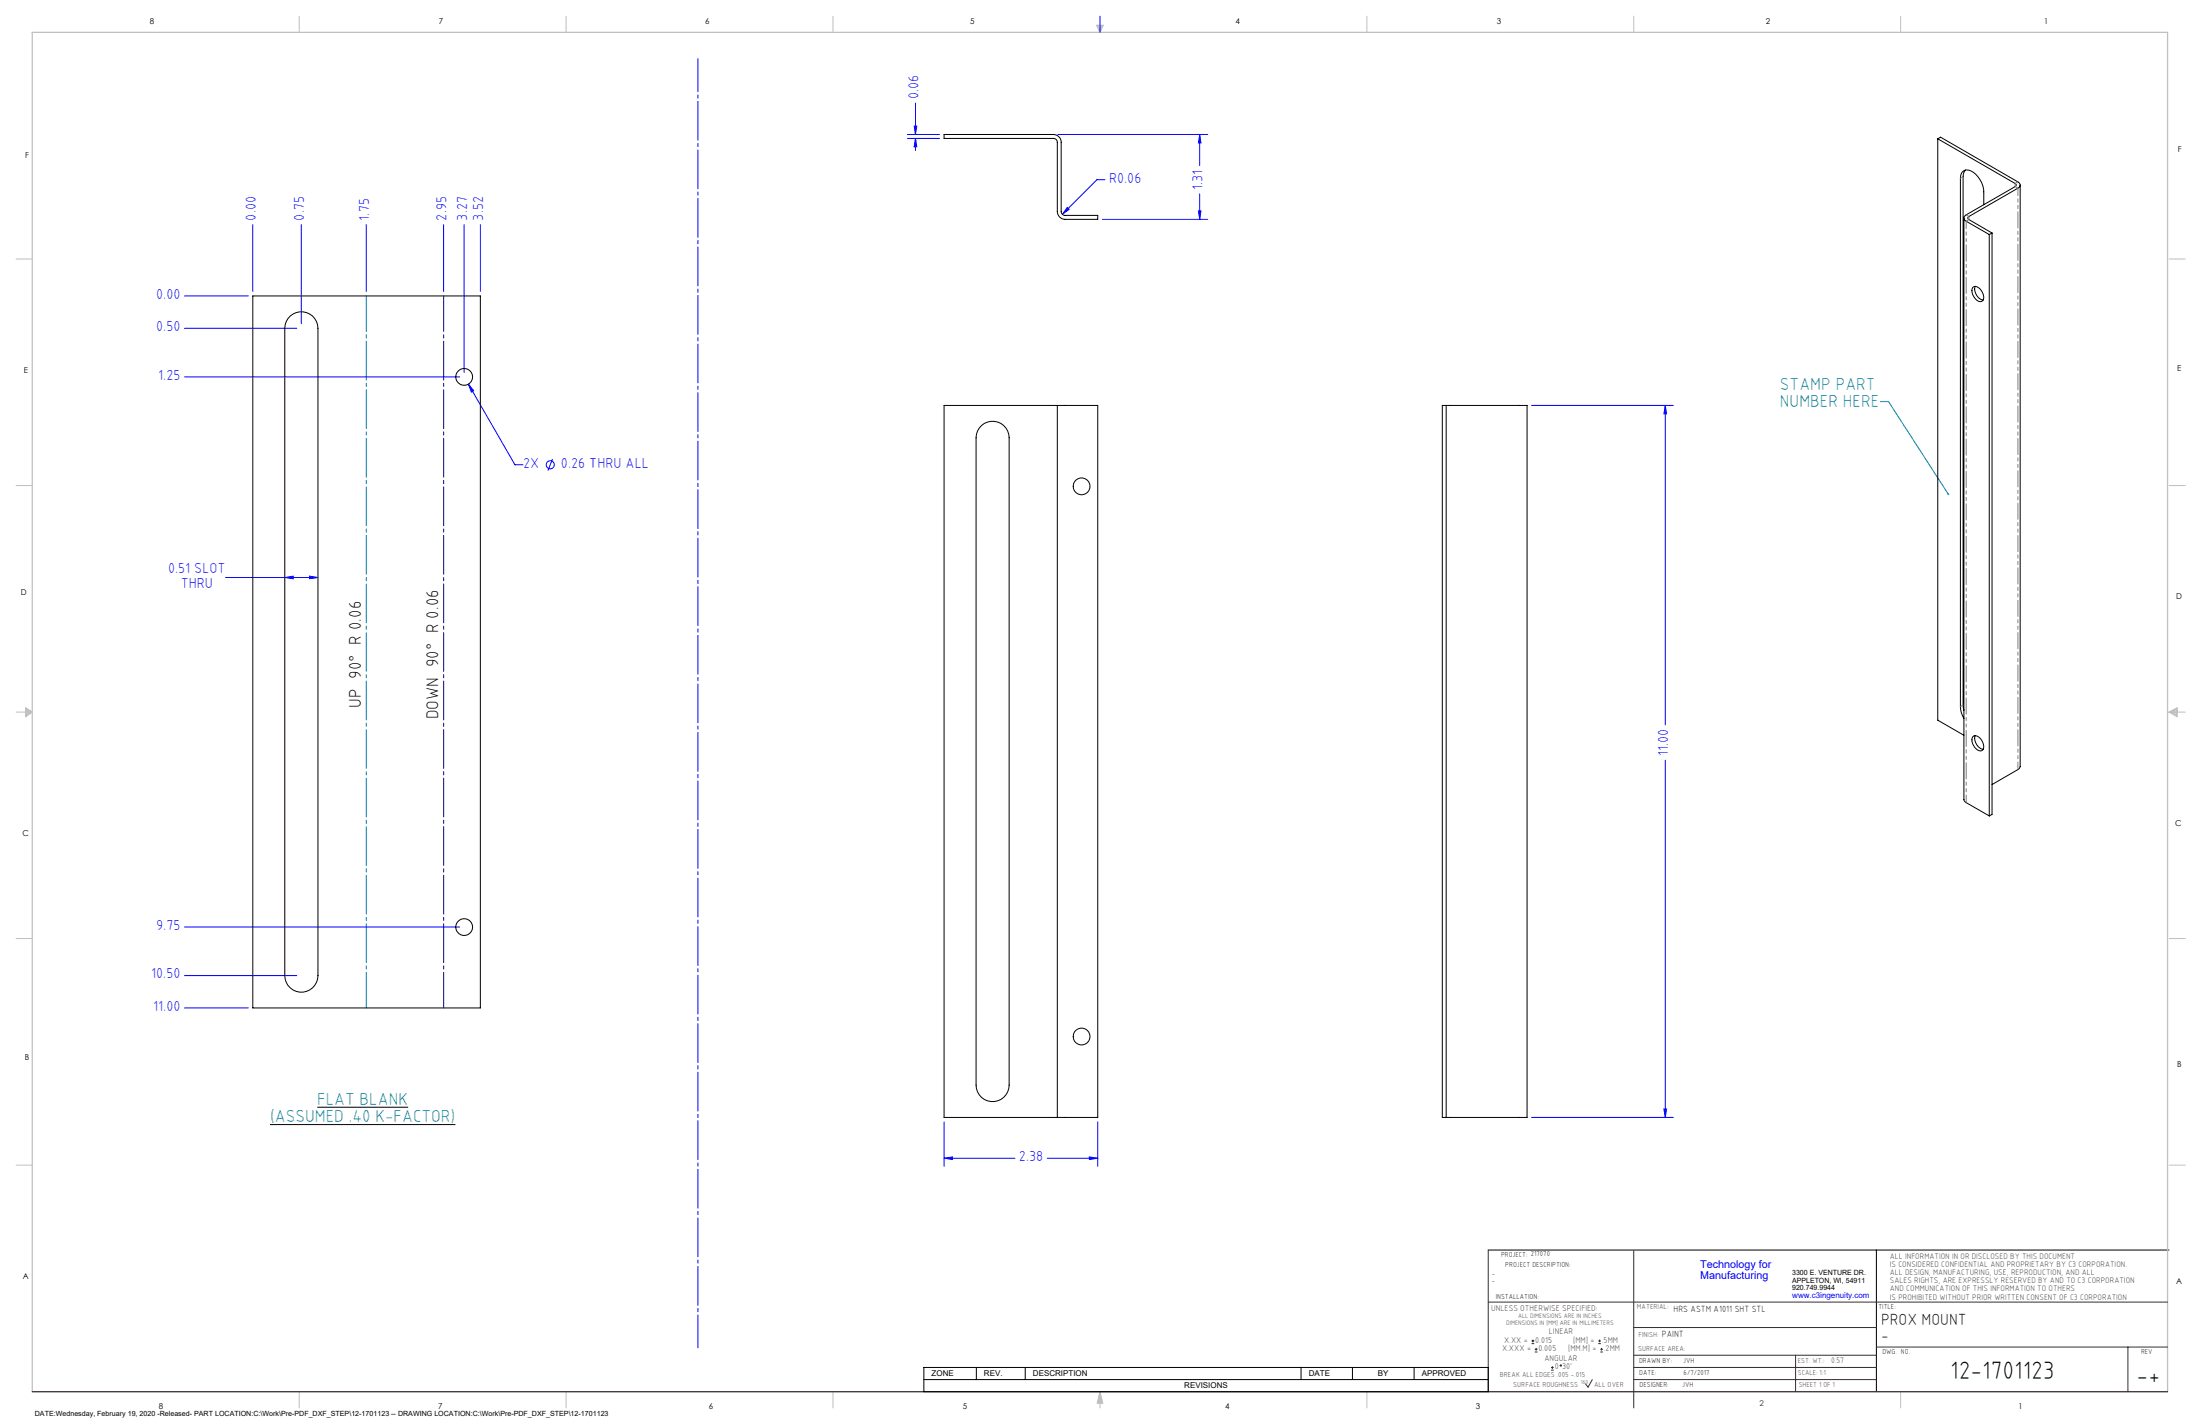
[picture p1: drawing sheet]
<svg xmlns="http://www.w3.org/2000/svg" width="864mm" height="559mm" viewBox="0 0 864 559" stroke-linecap="round" stroke-linejoin="round" font-family="sans-serif">
<path d="M124.5 434.5h35.7M106 441.3h72.8M584.2 490.5h267.3M736.6 490.5v55.6M362.7 536.6h221.5v9.5h-221.5zM383.3 536.6v4.8M402.4 536.6v4.8M510.7 536.6v4.8M530.9 536.6v4.8M555.1 536.6v4.8M362.7 541.4h221.5" fill="none" stroke="#000" stroke-width=".39"/>
<g fill="none" stroke="#c0c0c0" stroke-width=".39">
<path d="M117.5 6.4v6.3M222.2 6.4v6.3M327 6.4v6.3M430.4 9.9h2.7l-1.3 2.8zM430.9 9.9l.9 2.8M431.2 9.9l.6 2.8M432.1 9.9l-.3 2.8M432.6 9.9l-.8 2.8M536.6 6.4v6.3M641.3 6.4v6.3M746.1 6.4v6.3M6.3 101.6h6.4"/>
<path d="M851.5 101.6h6.3M6.3 190.5h6.4M851.5 190.5h6.3M6.3 279.4h6.4M10.1 277.7l2.6 1.7-2.6 1.9zM10.1 278.2l2.6 1.2M10.1 278.8l2.6 .6M12.7 279.4l-2.6 1.2M12.7 279.4l-2.6 .5M851.5 279.4h6.3M851.5 279.4l3.1 .5M851.5 279.4l3.1 1.2"/>
<path d="M851.5 279.4l3.1-1.7v3.6zM854.6 278.8l-3.1 .6M854.6 278.2l-3.1 1.2M6.3 368.3h6.4M851.5 368.3h6.3M6.3 457.2h6.4M851.5 457.2h6.3M117.5 546.1v6.4M222.2 546.1v6.4M327 546.1v6.4M431.8 546.1v6.4M431.8 546.1l1.1 4.5h-2.2z"/>
<path d="M431.8 546.1l.6 4.5M431.8 546.1l-.9 4.5M431.8 546.1l-.4 4.5M431.8 546.1l.3 4.5M536.6 546.1v6.4M746.1 546.1v6.4"/>
</g>
<path d="M12.7 546.1v-533.4h838.2v533.4" fill="none" stroke="#c0c0c0" stroke-width=".5"/>
<g fill="none" stroke="#00f" stroke-width=".39">
<path d="M431.8 6.4v6.3M356.2 54.3h12.6M356.2 52.8h12.6M358.8 49.5h1.1l-.5 3.3zM359.4 40.5v12.3M359.4 54.3v4.8M359.4 54.3l.5 3.3h-1.1zM415.3 52.8h58.8M470.9 52.8v12.1M470.9 52.8l.5 3.3h-1zM433.8 70.5h-3.2l-13.6 13.6M470.9 76.1v10"/>
<path d="M99.2 88.2v26.2M118.3 88.2v38.9M143.8 88.2v26.2M174.1 88.2v26.2M182.2 88.2v57.9M188.6 88.2v26.2M419 81.4l.7 .7-2.7 2zM432.7 86.1h41.4M470.4 82.8h1l-.5 3.3zM72.4 116.1h25.1M72.4 128.8h44.1M72.4 147.9h108"/>
<path d="M183.9 150.7l2 2.7-.8 .5zM183.9 150.7l18.2 31.7h3.2M601.2 159.1h55.7M653.7 159.1v125.3M653.7 159.1l.5 3.3h-1zM216.9 180.1l-1.8 4.6M88.5 226.6h36.3M111.8 226.6l3.3-.5v1zM121.5 226.1l3.3 .5-3.3 .5zM653.7 298.3v140.2M72.4 363.8h108M72.4 382.8h44.1"/>
<path d="M72.4 395.5h25.1M601.2 438.5h55.7M653.2 435.2h1l-.5 3.3zM370.6 454.5l3.3-.5v1zM370.6 440.3v17.4M370.6 454.5h27.8M411.1 454.5h19.8M427.6 454l3.3 .5-3.3 .5zM430.9 440.3v17.4"/>
<circle cx="216" cy="182.4" r="1.58"/>
</g>
<path d="M584.2 490.5v55.6M641.3 490.7v61.8M584.2 511h266.7M641.3 520.9h95.3M641.3 531.8h95.3M641.3 536.6h95.3M704.8 531.8v14.3M736.6 528.6h114.3M835.3 528.6v17.5M625.1 541.4l-1.7 2.9-1-1.2M641.3 541.4h95.3" fill="none" stroke="#382c30" stroke-width=".39"/>
<path d="M12.7 546.1h838.2" fill="none" stroke="#382c30" stroke-width=".5"/>
<path d="M738.2 157.6h3.1l23.5 36.4" fill="none" stroke="#008080" stroke-width=".39"/>
<path d="M174.2 116.1v279.4" fill="none" stroke="#0000a0" stroke-width=".39" stroke-dasharray="15.2 1.3 1.3 1.3" stroke-dashoffset="1.3"/>
<path d="M143.8 116.1v279.4" fill="none" stroke="#0080c0" stroke-width=".39" stroke-dasharray="15.2 1.3 1.3 1.3" stroke-dashoffset="1.3"/>
<path d="M274 23v505.9" fill="none" stroke="#00f" stroke-width=".39" stroke-dasharray="15.2 1.3 1.3 1.3" stroke-dashoffset="2.3"/>
<path d="M764.5 193.8l.4-.2 .3 .4-.2 .2-.2-.2 .2 .2-.3 .1z" fill="#008080"/>
<g fill="#00f">
<path d="M183.9 150.7l1.2 3.2 .8-.5zM370.6 454.5l3.3-.5v1zM427.6 454l3.3 .5-3.3 .5zM419 81.4l-2 2.7 2.7-2z"/>
<path d="M111.8 226.6l3.3-.5v1zM121.5 226.1l3.3 .5-3.3 .5z"/>
<path d="M359.4 54.3l.5 3.3h-1.1zM358.8 49.5h1.1l-.5 3.3z"/>
<path d="M470.9 52.8l.5 3.3h-1zM470.4 82.8h1l-.5 3.3zM653.7 159.1l.5 3.3h-1zM653.2 435.2h1l-.5 3.3z"/>
</g>
<g fill="none" stroke="#000" stroke-width=".39">
<path d="M370.6 52.8h42.9a3.1 3.1 0 0 1 3.1 3v27.2a1.51 1.51 0 0 0 1.5 1.5h12.8v1.6h-12.8a3.1 3.1 0 0 1-3.1-3.1v-27.2a1.51 1.51 0 0 0-1.5-1.5h-42.9zM760.7 54.5l1.1-.7 30.3 17.6a1.31 1.31 0 0 1 .9 1.2 1.31 1.31 0 0 1-.9 1.3l-19.2 11a.64 .64 0 0 0-.5 .7 .64 .64 0 0 0 .5 .6l9.1 5.2M760.7 54.5l30.3 17.5a.66 .66 0 0 1 .5 .6 .66 .66 0 0 1-.5 .6l-19.2 11.1a1.33 1.33 0 0 0-.9 1.3 1.33 1.33 0 0 0 .9 1.2l9.1 5.2M760.7 54.5v228.1l10.2 5.9M771.5 66.7l-.8 1.6-.1 1v207.5l.3 2M793 72.6v228.1l-.9 1.3-10.1 5.9M770.9 85.6v228.1l.2 .7 .7 .6 9.1 5.2M778.7 80.3a14 14 0 0 0-1.5-9.9 6.8 6.8 0 0 0-5.4-3.7 2.79 2.79 0 0 0-2.3 3.3v207.4a9.2 9.2 0 0 0 1.4 4.5M780.9 92v228.2M782 91.4l-1.1 .6M782 91.4v228.2l-1.1 .6M99.2 116.1h89.4v279.4h-89.4z"/>
<path d="M774.4 112.8a2.44 2.44 0 0 1 3.5 1.4 2.84 2.84 0 0 1 0 4.1 4.1 4.1 0 0 1-3.8-5zM775.4 112.4a4.4 4.4 0 0 0 3.1 5.4M113.9 124a6.5 6.5 0 0 1 7-1.1 6.5 6.5 0 0 1 3.9 5.9v254a6.5 6.5 0 0 1-6.5 6.6 6.5 6.5 0 0 1-6.5-6.6v-254a6.5 6.5 0 0 1 2.1-4.8zM415 159.1h15.9v279.4h-15.9M415 159.1h-44.4v279.4h44.4M415 159.1v279.4M567.7 159.1h31.7v279.4h-31.7M567.7 159.1h-1.5v279.4h1.5M567.7 159.1v279.4M385.3 167a6.5 6.5 0 0 1 7-1.1 6.5 6.5 0 0 1 3.8 5.9v254a6.5 6.5 0 0 1-6.5 6.5 6.5 6.5 0 0 1-6.4-6.5v-254a6.5 6.5 0 0 1 2.1-4.8zM774.4 289.1a2.39 2.39 0 0 1 3.5 1.4 2.89 2.89 0 0 1 0 4.1 4.1 4.1 0 0 1-3.8-5zM775.4 288.7a4.4 4.4 0 0 0 3.1 5.4"/>
<circle cx="182.2" cy="147.9" r="3.3"/>
<circle cx="424.6" cy="190.9" r="3.3"/>
<circle cx="182.2" cy="363.8" r="3.3"/>
<circle cx="424.6" cy="406.8" r="3.3"/>
</g>
<path d="M792.1 73.8v228.2M771.8 86.8v228.1" fill="none" stroke="#808080" stroke-width=".39" stroke-dasharray="6.3 1.3 1.3 1.3 1.3 1.3" stroke-dashoffset="3.4"/>
<path d="M770.6 69.3l-1 .6M791 72l1.1-.7M791 72v1.2M792.1 73.8l-1.1-.6M771.8 84.3l1.1 .6M772.9 86.2l-1.1 .6M772.9 84.9v1.3M770.6 276.7l-1 .6" fill="none" stroke="#808080" stroke-width=".39" stroke-dasharray="6.3 1.3 1.3 1.3 1.3 1.3"/>
<g fill="none" stroke="#382c30" stroke-width=".39">
<path d="M601.2 527.3h1.1M601.2 526.2h1.1M601.7 525.7v1M602.5 530.5h1M602.5 529.5h1M603 529v1M608.9 537.7h1M608.9 536.6h1M609.4 536.1v1.1M627.4 527.3h1M627.4 526.2h1M627.9 525.7v1"/>
<path d="M628.2 530.5h1M628.2 529.5h1M628.7 529v1"/>
<circle cx="612.7" cy="535.9" r=".27"/>
</g>
<g font-size="9.9">
<text x="765.6" y="541.1">12-1701123</text>
<text x="838.7" y="543.2">-+</text>
</g>
<g font-size="6.8" fill="#008080">
<text x="698.7" y="153">STAMP PART</text>
<text x="698.7" y="159.8">NUMBER HERE</text>
<text x="124.5" y="433.5">FLAT BLANK</text>
<text x="106" y="440.3">(ASSUMED .40 K-FACTOR)</text>
</g>
<g font-size="6.8">
<text x="141.8" y="277.7" transform="rotate(-90 141.8 277.7)">UP 90° R 0.06</text>
<text x="172.1" y="282.2" transform="rotate(-90 172.1 282.2)">DOWN 90° R 0.06</text>
</g>
<g font-size="6.3">
<text x="738.4" y="519.9">PROX MOUNT</text>
<text x="738.4" y="526.2">-</text>
</g>
<g font-size="5.7" fill="#00f">
<text x="360.5" y="38.9" transform="rotate(-90 360.5 38.9)">0.06</text>
<text x="435.4" y="71.6">R0.06</text>
<text x="472.1" y="74.5" transform="rotate(-90 472.1 74.5)">1.31</text>
<text x="100.4" y="86.5" transform="rotate(-90 100.4 86.5)">0.00</text>
<text x="119.4" y="86.5" transform="rotate(-90 119.4 86.5)">0.75</text>
<text x="144.9" y="86.5" transform="rotate(-90 144.9 86.5)">1.75</text>
<text x="175.3" y="86.5" transform="rotate(-90 175.3 86.5)">2.95</text>
<text x="183.4" y="86.5" transform="rotate(-90 183.4 86.5)">3.27</text>
<text x="189.7" y="86.5" transform="rotate(-90 189.7 86.5)">3.52</text>
<text x="61.3" y="117.3">0.00</text>
<text x="61.3" y="130">0.50</text>
<text x="62.1" y="149">1.25</text>
<text x="205.3" y="183.5">2X</text>
<text x="220.2" y="183.5">0.26 THRU ALL</text>
<text x="66" y="224.9">0.51 SLOT</text>
<text x="70.9" y="230.6">THRU</text>
<text x="654.8" y="296.7" transform="rotate(-90 654.8 296.7)">11.00</text>
<text x="61.3" y="364.9">9.75</text>
<text x="59.4" y="384">10.50</text>
<text x="60.2" y="396.7">11.00</text>
<text x="400" y="455.6">2.38</text>
</g>
<g font-size="4.2" fill="#00f">
<text x="667.4" y="497.7">Technology for</text>
<text x="667.4" y="502">Manufacturing</text>
</g>
<g font-size="3.5">
<text x="657" y="514.9">HRS ASTM A1011 SHT STL</text>
<text x="652.4" y="524.7">PAINT</text>
</g>
<g font-size="3.3" fill="#382c30">
<text x="585.4" y="514.4">UNLESS OTHERWISE SPECIFIED:</text>
<text x="590.4" y="526.8">X.XX =</text>
<text x="602.6" y="526.8">0.015</text>
<text x="608" y="523.6">LINEAR</text>
<text x="617.5" y="526.8">[MM] =</text>
<text x="628.8" y="526.8">.5MM</text>
<text x="589.6" y="530.1">X.XXX =</text>
<text x="603.9" y="530.1">0.005</text>
<text x="606.3" y="534">ANGULAR</text>
<text x="615.5" y="530.1">[MM.M] =</text>
<text x="629.6" y="530.1">.2MM</text>
<text x="610.3" y="537.3">0</text>
<text x="613.2" y="537.3">30'</text>
</g>
<g font-size="3.2">
<text x="58.8" y="9.6">8</text>
<text x="172.3" y="9.5">7</text>
<text x="276.8" y="9.5">6</text>
<text x="380.9" y="9.6">5</text>
<text x="485" y="9.5">4</text>
<text x="587.5" y="9.5">3</text>
<text x="693.1" y="9.5">2</text>
<text x="802.4" y="9.5">1</text>
<text x="854.9" y="59.8">F</text>
<text x="9.9" y="62">F</text>
<text x="9.3" y="146.5">E</text>
<text x="854.7" y="145.5">E</text>
<text x="8.2" y="233.6">D</text>
<text x="854.3" y="234.9">D</text>
<text x="8.9" y="328.1">C</text>
<text x="853.9" y="324.1">C</text>
<text x="9.7" y="415.8">B</text>
<text x="854.6" y="418.6">B</text>
<text x="9" y="502">A</text>
<text x="854.3" y="503.9">A</text>
<text x="62.3" y="552.9">8</text>
<text x="172" y="552.9">7</text>
<text x="278.3" y="552.9">6</text>
<text x="377.9" y="552.8">5</text>
<text x="481" y="552.8">4</text>
<text x="579.3" y="552.8">3</text>
<text x="792.4" y="552.8">1</text>
</g>
<g font-size="3.2" fill="#382c30">
<text x="741.9" y="494.1">ALL INFORMATION IN OR DISCLOSED BY THIS DOCUMENT</text>
<text x="741.9" y="497.3">IS CONSIDERED CONFIDENTIAL AND PROPRIETARY BY C3 CORPORATION.</text>
<text x="741.9" y="500.4">ALL DESIGN, MANUFACTURING, USE, REPRODUCTION, AND ALL</text>
<text x="741.9" y="503.6">SALES RIGHTS, ARE EXPRESSLY RESERVED BY AND TO C3 CORPORATION</text>
<text x="741.9" y="506.8">AND COMMUNICATION OF THIS INFORMATION TO OTHERS</text>
<text x="741.9" y="510">IS PROHIBITED WITHOUT PRIOR WRITTEN CONSENT OF C3 CORPORATION</text>
<text x="718.8" y="534.7">0.57</text>
<text x="690.7" y="551.6">2</text>
</g>
<text font-size="3.1" fill="#00f" x="703.5" y="509.2">www.c3ingenuity.com</text>
<g font-size="3.1">
<text x="365.7" y="540">ZONE</text>
<text x="386.3" y="540">REV.</text>
<text x="405.5" y="540">DESCRIPTION</text>
<text x="464.9" y="544.8">REVISIONS</text>
<text x="513.7" y="540">DATE</text>
<text x="540.9" y="540">BY</text>
<text x="558.1" y="540">APPROVED</text>
</g>
<g font-size="2.8">
<text x="589.2" y="493.3">PROJECT: 217070</text>
<text x="590.9" y="497.3">PROJECT DESCRIPTION:</text>
<text x="585.6" y="500.7">-</text>
<text x="585.6" y="503.5">-</text>
<text x="703.5" y="500.5">3300 E. VENTURE DR.</text>
<text x="703.5" y="503.3">APPLETON, WI, 54911</text>
<text x="587.1" y="509.6">INSTALLATION:</text>
<text x="703.5" y="506.2">920.749.9944</text>
<text x="737.3" y="513.8">TITLE:</text>
<text x="738.9" y="531.5">DWG. NO.</text>
<text x="840.5" y="531.3">REV</text>
<text x="643.4" y="534.9">DRAWN BY:</text>
<text x="643.5" y="539.7">DATE:</text>
<text x="660.7" y="534.7">JVH</text>
<text x="660.9" y="539.6">6/7/2017</text>
<text x="643.6" y="544.4">DESIGNER:</text>
<text x="660.3" y="544.3">JVH</text>
<text x="13.7" y="555.5">DATE:Wednesday, February 19, 2020 -Released- PART LOCATION:C:\Work\Pre-PDF_DXF_STEP\12-1701123 -- DRAWING LOCATION:C:\Work\Pre-PDF_DXF_STEP\12-1701123</text>
</g>
<g font-size="2.8" fill="#382c30">
<text x="642.6" y="513.8">MATERIAL:</text>
<text x="643.2" y="524.8">FINISH:</text>
<text x="643.1" y="530.1">SURFACE AREA:</text>
<text x="705.7" y="534.7">EST. WT.:</text>
<text x="705.7" y="539.7">SCALE: 1:1</text>
<text x="588.8" y="540.5">BREAK ALL EDGES .005 -.015</text>
<text x="594" y="544.2">SURFACE ROUGHNESS</text>
<text x="625.8" y="544.2">ALL OVER</text>
<text x="706.1" y="544.4">SHEET 1 OF 1</text>
</g>
<g font-size="2.5" fill="#382c30">
<text x="591.2" y="520.1">DIMENSIONS IN [MM] ARE IN MILLIMETERS</text>
<text x="595.9" y="517.3">ALL DIMENSIONS ARE IN INCHES</text>
</g>
<text font-size="2.2" fill="#382c30" x="620.6" y="542.9">160</text>
</svg>
